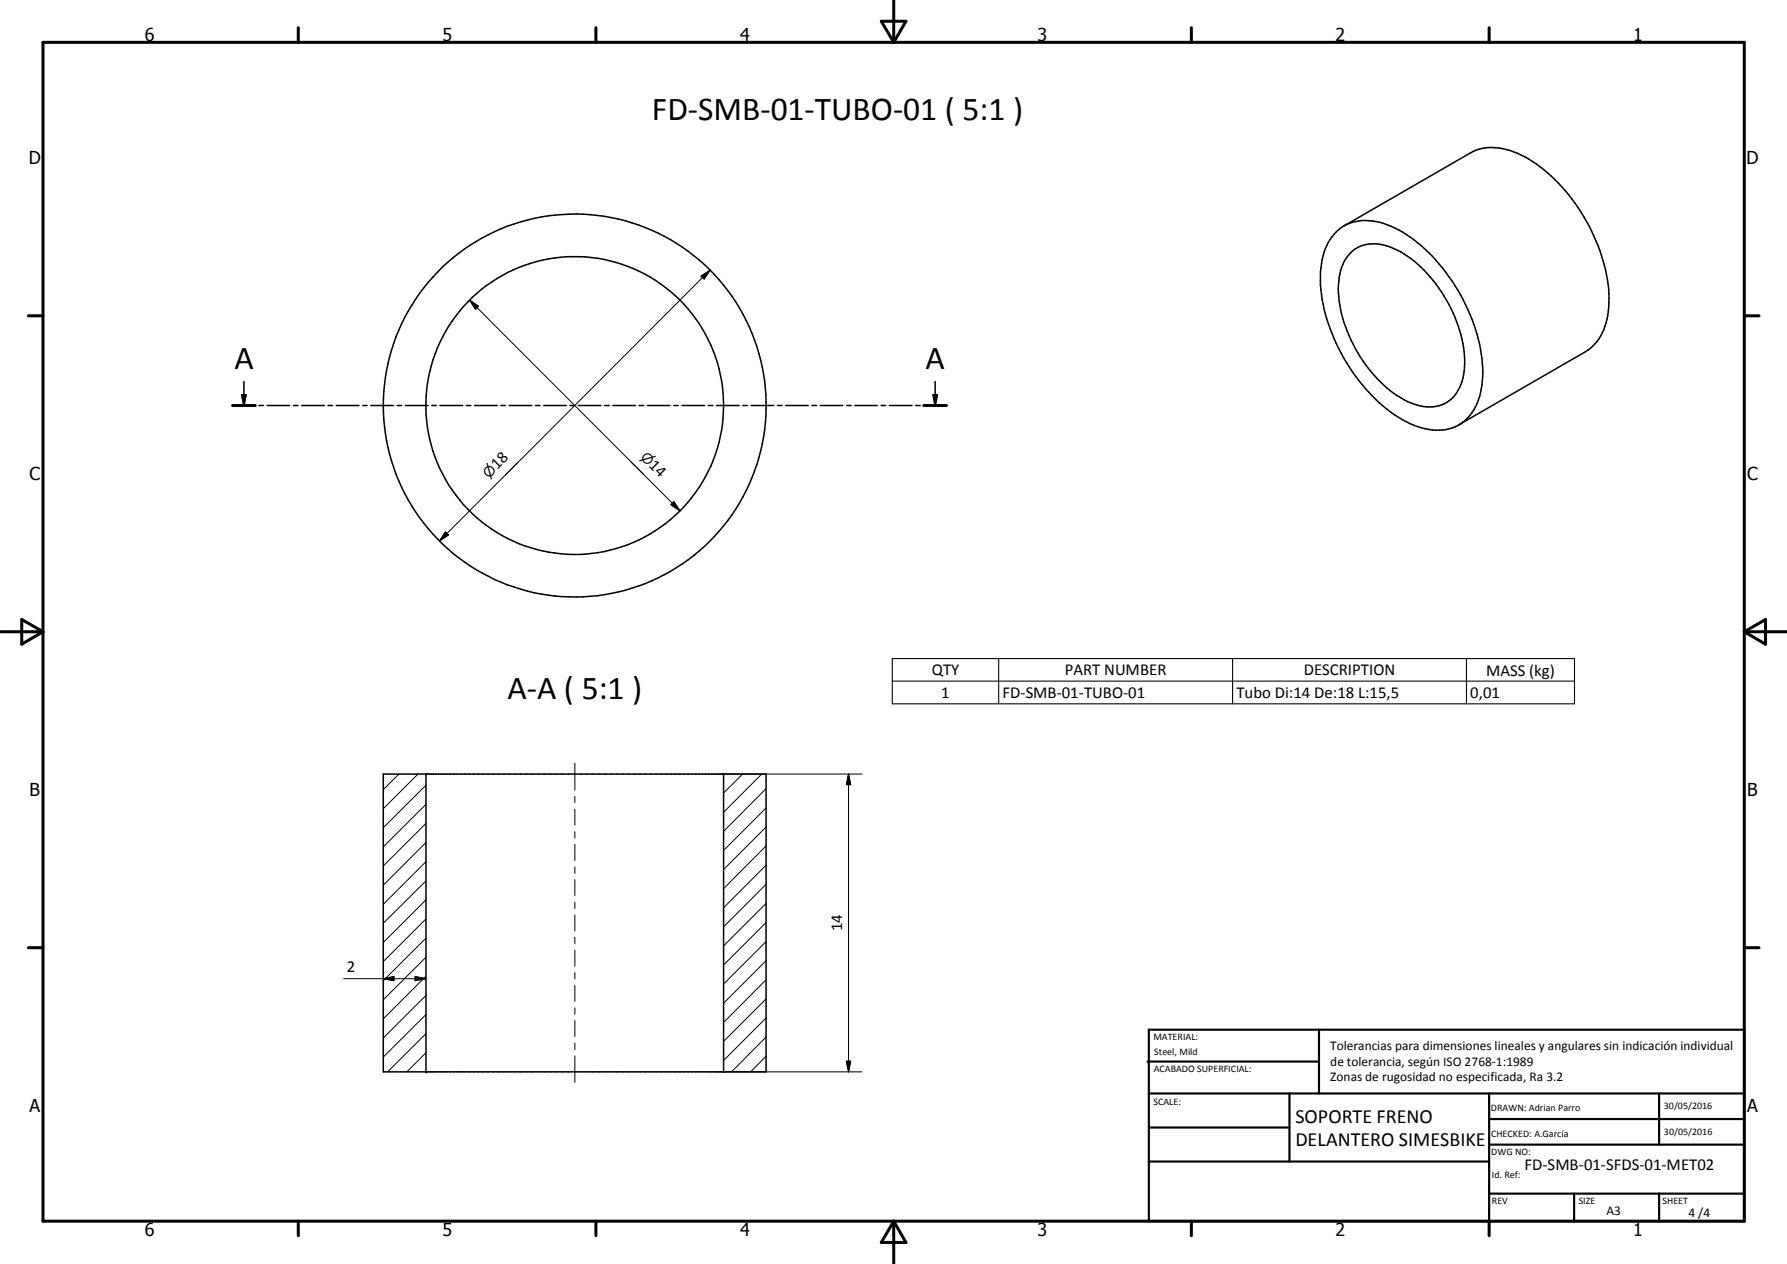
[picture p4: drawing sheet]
<svg xmlns="http://www.w3.org/2000/svg" width="420mm" height="297mm" viewBox="0 0 420 297" stroke-linecap="round" stroke-linejoin="round" font-family="sans-serif">
<g fill="none" stroke="#000" stroke-width=".35">
<path d="M314.2 54.5a10.7 10.7 0 0 1 11.1-2 30.1 30.1 0 0 1 13.1 9.6 42 42 0 0 1 10.2 25.4 14.7 14.7 0 0 1-4.6 11.7 11 11 0 0 1-9.8 1.3 31 31 0 0 1-14.7-11.1 43.6 43.6 0 0 1-9-22.4 17.8 17.8 0 0 1 2.2-10.7zM316 53.1l29.7-17.2a11.3 11.3 0 0 1 9.3-.6 31.7 31.7 0 0 1 13.8 10.5 44.2 44.2 0 0 1 9.4 22.1 18.9 18.9 0 0 1-2.2 11.7l-.5 .7a9.1 9.1 0 0 1-2.8 2.4l-29.7 17.1M317.7 59.3a8.5 8.5 0 0 1 9.2-1.2 26 26 0 0 1 12 10.5 28.3 28.3 0 0 1 5.2 19.5 8.3 8.3 0 0 1-6.5 7.4 13.7 13.7 0 0 1-9.9-3 33.3 33.3 0 0 1-13-24.6 11.5 11.5 0 0 1 3-8.6zM54.7 95.3h5.3M56.8 92.8h1l-.4 2.5zM57.4 89.7v5.6M60.9 95.3h1M62.8 95.3h5.3M69 95.3h1.1M70.9 95.3h5.4M77.1 95.3h1.1M79.1 95.3h5.3"/>
<path d="M85.2 95.3h1.1M87.2 95.3h5.3M93.4 95.3h1M95.3 95.3h5.4M101.5 95.3h1.1M103.5 95.3h5.3M109.6 95.3h1.1M111.6 95.3h5.3M117.8 95.3h1M119.7 95.3h5.3M125.9 95.3h1M127.8 95.3h5.3"/>
<path d="M134 95.3h1.1M136 95.3h5.3M142.1 95.3h1.1M144.1 95.3h5.3M150.3 95.3h1M152.2 95.3h5.3M158.4 95.3h1.1M160.3 95.3h5.3M166.5 95.3h1.1M168.5 95.3h5.3M174.7 95.3h1M176.6 95.3h5.3"/>
<path d="M182.8 95.3h1M184.7 95.3h5.3M190.9 95.3h1.1M192.9 95.3h5.3M199 95.3h1.1M201 95.3h5.3M207.2 95.3h1M209.1 95.3h5.3M215.3 95.3h1.1M217.2 95.3h5.3M219.4 92.8h1l-.5 2.5zM219.9 89.7v5.6"/>
<path d="M90.1 181.9h90v70h-90zM100.1 181.9v70M170.1 181.9v70"/>
<circle cx="135.1" cy="95.3" r="45"/>
<circle cx="135.1" cy="95.3" r="35"/>
</g>
<g fill="#000">
<circle cx="100.1" cy="181.9" r=".18"/>
<circle cx="100.1" cy="251.9" r=".18"/>
</g>
<g fill="none" stroke="#000" stroke-width=".71">
<path d="M10.1 9.9h400v277.1h-400zM70.1 6.5v3.4M140.1 6.5v3.4M207.2 5h5.8l-2.9 4.9zM210.1 0v9.9M280.1 6.5v3.4M350.1 6.5v3.4M6.7 74.2h3.4M410.1 74.2h3.5M54.7 95.3h5.3M217.2 95.3h5.3M.1 148.5h10"/>
<path d="M5.1 145.6l5 2.9-5 2.9zM410.1 148.5h10M410.1 148.5l5-2.9v5.8zM6.7 222.7h3.4M410.1 222.7h3.5M70.1 287v3.4M140.1 287v3.4M210.1 287v10M210.1 287l2.9 5h-5.8zM280.1 287v3.4M350.1 287v3.4"/>
</g>
<g fill="none" stroke="#000" stroke-width=".51">
<path d="M269.8 249.5h40.3M270.1 242h140v45h-140zM270.1 257h140M303.2 257v16M310.1 242v15M350.1 257v30M390.1 257v12M270.1 265h33.1M270.1 273h80M350.1 269h60M350.1 263h60M350.1 280.5h60"/>
<path d="M370.1 280.5v6.5M390.1 280.5v6.5"/>
</g>
<path d="M110.4 70.5l2.1 1.5-.7 .7zM164.8 64.9l2.2-1.4-1.4 2.1zM56.8 92.8h1l-.4 2.5zM219.4 92.8h1l-.5 2.5zM158.4 117.9l1.5 2.2-2.1-1.5zM104.7 125l.7 .7-2.1 1.4zM199.5 181.9l.5 2.5h-1zM90.1 230l2.5-.5v1zM97.6 229.5l2.5 .5-2.5 .5zM199 249.4h1l-.5 2.5z" fill="#000"/>
<g fill="none" stroke="#000" stroke-width=".24">
<path d="M110.4 70.5l2.1 1.5-.7 .7zM110.4 70.5l49.5 49.6M164.8 64.9l2.2-1.4-1.4 2.1zM167 63.5l-63.7 63.6M121.7 108.7l-2.9 2.9M148.3 108.5l3 2.9M158.4 117.9l1.5 2.2-2.1-1.5zM104.7 125l.7 .7-2.1 1.4zM135.2 179.4v6.3M93.8 181.9l-3.7 3.6M98.3 181.9l-8.2 8.1M100.1 198l-10 10"/>
<path d="M100.1 193.5l-10 10M100.1 189l-10 10M100.1 184.5l-10 10M135.2 187.2v1.4M135.2 190.2v3.7M135.2 195.5v1.4M135.2 198.4v3.8M170.1 181.9h32.6M174.6 181.9l-4.5 4.5M179.1 181.9l-9 9M180.1 198.8l-10 10M180.1 194.4l-10 9.9"/>
<path d="M180.1 189.9l-10 10M180.1 185.3l-10 10.1M199.5 181.9l.5 2.5h-1zM199.5 181.9v70M100.1 215.9l-10 10.1M100.1 211.5l-10 10M100.1 207l-10 10M100.1 202.5l-10 10M135.2 203.7v1.5M135.2 206.7v3.8M135.2 212v1.5M135.2 215v3.8"/>
<path d="M180.1 216.8l-10 10M180.1 212.3l-10 10M180.1 207.8l-10 10M180.1 203.3l-10 10M80.8 230h19.3M90.1 230l2.5-.5v1zM97.6 229.5l2.5 .5-2.5 .5zM100.1 238.4l-10 10M100.1 233.9l-10 10M100.1 229.4l-10 10M100.1 225l-10 9.9M100.1 220.5l-10 10"/>
<path d="M135.2 220.3v1.5M135.2 223.3v3.8M135.2 228.6v1.4M135.2 231.6v3.7M135.2 236.9v1.4M135.2 239.8v3.8M180.1 239.2l-10 10M180.1 234.7l-10 10M180.1 230.3l-10 10M180.1 225.8l-10 10M180.1 221.3l-10 10M100.1 251.9h.1"/>
<path d="M100.1 247.4l-4.4 4.5M100.1 242.9l-9 9M135.2 245.1v1.5M135.2 248.1v6.3M170.1 251.9h32.6M180.1 248.2l-3.6 3.7M180.1 243.7l-8.1 8.2M199 249.4h1l-.5 2.5z"/>
</g>
<path d="M209.8 154.8h160.4v10.6h-160.4zM234.8 154.8v10.6M289.8 154.8v10.6M344.8 154.8v10.6M209.8 160.1h160.4" fill="none" stroke="#000" stroke-width=".25"/>
<g font-size="7.9">
<text x="153.3" y="28.1">FD-SMB-01-TUBO-01 ( 5:1 )</text>
<text x="55.1" y="86.8">A</text>
<text x="217.6" y="86.8">A</text>
<text x="119.3" y="164.3">A-A ( 5:1 )</text>
</g>
<g font-size="4.7">
<text x="304.6" y="263.8">SOPORTE FRENO</text>
<text x="304.6" y="269.2">DELANTERO SIMESBIKE</text>
</g>
<g font-size="4.2">
<text x="34" y="9.6">6</text>
<text x="104" y="9.6">5</text>
<text x="174" y="9.6">4</text>
<text x="244" y="9.6">3</text>
<text x="314" y="9.6">2</text>
<text x="384" y="9.6">1</text>
<text x="6.8" y="38.7">D</text>
<text x="410.6" y="38.7">D</text>
<text x="7" y="112.9">C</text>
<text x="410.8" y="112.9">C</text>
<text x="7" y="187.1">B</text>
<text x="410.8" y="187.1">B</text>
<text x="7" y="261.4">A</text>
<text x="410.8" y="261.4">A</text>
<text x="34" y="290.4">6</text>
<text x="104" y="290.4">5</text>
<text x="174" y="290.4">4</text>
<text x="244" y="290.4">3</text>
<text x="314" y="290.4">2</text>
<text x="384" y="290.4">1</text>
</g>
<g font-size="3.9">
<text x="116.9" y="110.5" transform="rotate(-45 116.9 110.5)">18</text>
<text x="152.4" y="109.5" transform="rotate(45 152.4 109.5)">14</text>
<text x="219.1" y="158.7">QTY</text>
<text x="250.3" y="158.7">PART NUMBER</text>
<text x="306.6" y="158.7">DESCRIPTION</text>
<text x="349.4" y="158.8">MASS (kg)</text>
<text x="221.3" y="164">1</text>
<text x="235.7" y="164">FD-SMB-01-TUBO-01</text>
<text x="290.7" y="164.1">Tubo Di:14 De:18 L:15,5</text>
<text x="345.7" y="164">0,01</text>
<text x="198" y="218.9" transform="rotate(-90 198 218.9)">14</text>
<text x="81.6" y="228.5">2</text>
<text x="358.5" y="275">FD-SMB-01-SFDS-01-MET02</text>
</g>
<g font-size="3.3">
<text x="150.4" y="107.5" transform="rotate(45 150.4 107.5)">⌀</text>
<text x="114.9" y="112.5" transform="rotate(-45 114.9 112.5)">⌀</text>
</g>
<g font-size="3.1">
<text x="312.7" y="246.8">Tolerancias para dimensiones lineales y angulares sin indicación individual</text>
<text x="312.7" y="250.4">de tolerancia, según ISO 2768-1:1989</text>
<text x="312.7" y="254">Zonas de rugosidad no especificada, Ra 3.2</text>
<text x="377.7" y="285.6">A3</text>
<text x="397" y="285.9">4 /4</text>
</g>
<g font-size="2.4">
<text x="271.2" y="244.4">MATERIAL:</text>
<text x="271.3" y="252">ACABADO SUPERFICIAL:</text>
<text x="271.4" y="247.9">Steel, Mild</text>
<text x="271.2" y="259.7">SCALE:</text>
<text x="350.6" y="261">DRAWN: Adrian Parro</text>
<text x="391.2" y="260.6">30/05/2016</text>
<text x="350.6" y="267.1">CHECKED: A.García</text>
<text x="391.2" y="266.7">30/05/2016</text>
<text x="350.6" y="271.4">DWG NO:</text>
<text x="350.8" y="276.9">Id. Ref:</text>
<text x="350.8" y="282.8">REV</text>
<text x="371.2" y="282.9">SIZE</text>
<text x="390.9" y="282.9">SHEET</text>
</g>
</svg>
